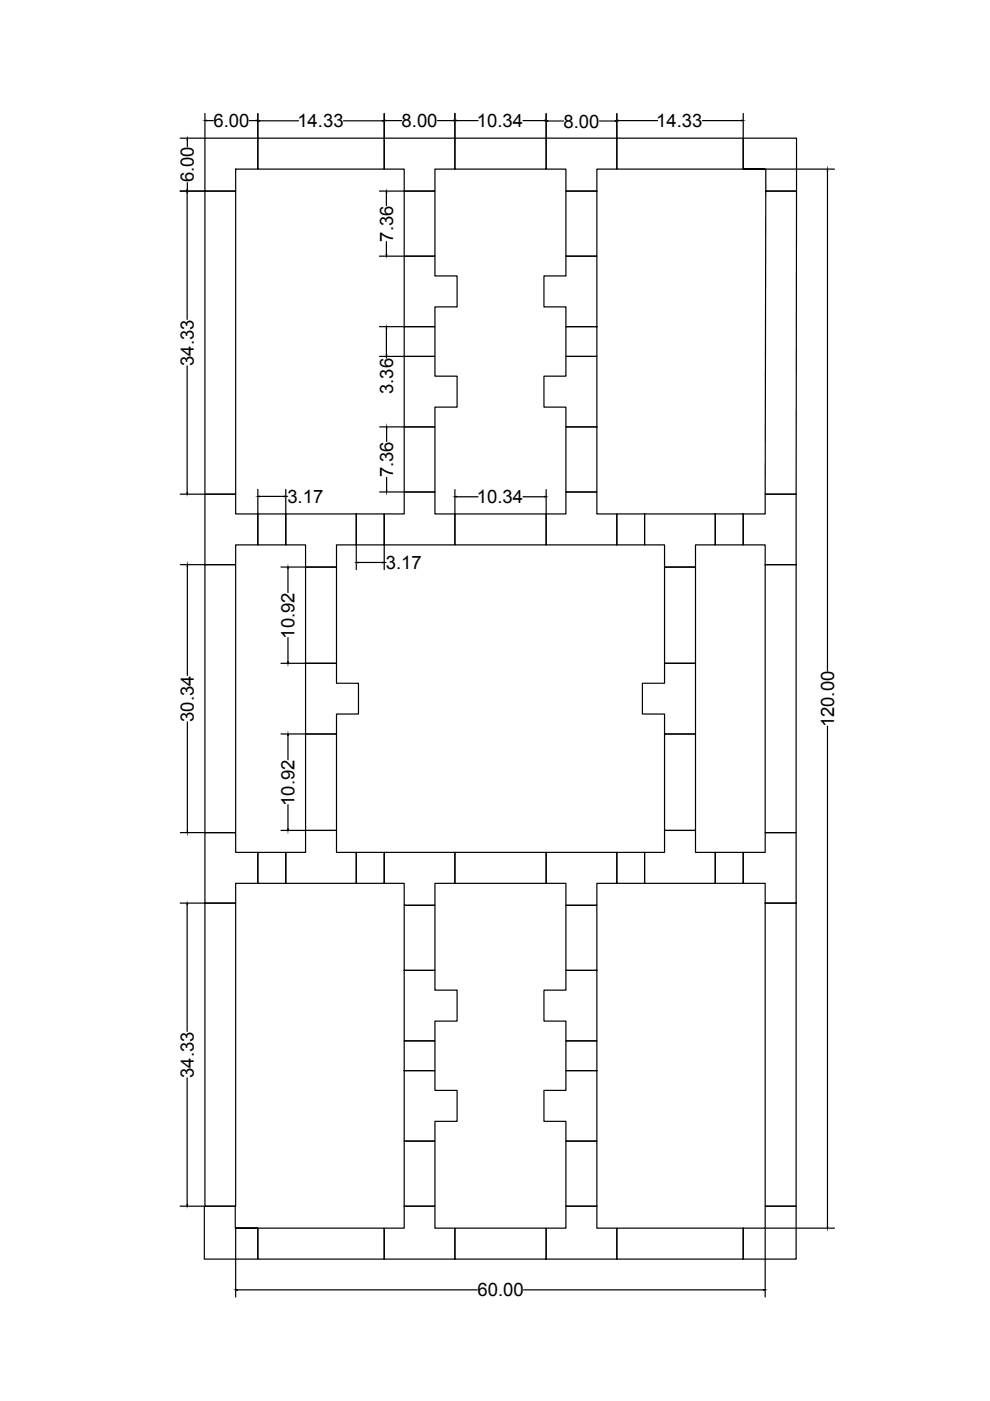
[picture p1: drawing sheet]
<svg xmlns="http://www.w3.org/2000/svg" width="210mm" height="297mm" viewBox="0 0 210 297" stroke-linecap="round" stroke-linejoin="round" font-family="sans-serif">
<!-- layer: 0 -->
<g fill="none" stroke="#000" stroke-width=".25">
<path d="M38.2 29.3h5.1M39.7 29.6v1.5M39.7 38.7v1.5M43.4 29.3h11.3v6.6h-4.7v4.6h-6.6zM43.4 24v5.2M43.8 25.6h1.4M52.8 25.6h1.5M54.7 29.3h26.8v6.6h-26.8zM54.7 24v5.2M55 25.6h8.3M72.8 25.6h8.3M81.5 29.3h14.9v6.6h-4.2v4.6h-6.5v-4.6h-4.2z"/>
<path d="M81.5 24v5.2M81.8 25.6h3.3M92.8 25.6h3.3M96.4 29.3h19.4v6.6h-19.4zM96.4 24v5.2M96.8 25.6h4.6M110.9 25.6h4.6M115.8 29.3h15v6.6h-4.3v4.6h-6.5v-4.6h-4.2zM115.8 24v5.2M116.1 25.7h3.4M127.1 25.7h3.3M130.8 29.3h26.8v6.6h-26.8z"/>
<path d="M130.8 24v5.2M131.1 25.6h8.3M148.9 25.6h8.3M157.6 35.9h4.8v4.6h6.5v-11.2h-11.3v6.6h4.6M157.6 24v5.2M162.4 35.9h14.5M175.4 36.2v106.1M38.2 40.5h5.1M39.7 40.9v26.8M43.4 40.5h6.6v64.3h-6.6zM80.4 40.5h5.2M80.4 54.3h5.2"/>
<path d="M81.9 40.9v2.7M81.9 51.2v2.8M85.7 54.3h6.5v4.2h4.7v6.6h-4.7v4.2h-6.5zM85.7 40.5h6.5v13.8h-6.5zM115.3 58.5h4.7v-4.2h6.5v15h-6.5v-4.2h-4.7zM120 40.5h6.5v13.8h-6.5zM162.4 40.5h6.5l-.1 64.3h-6.6zM39.7 77.6v26.8M80.4 69.3h5.2M80.4 75.6h5.2M81.9 69.6v5.6M81.9 75.6v.3"/>
<path d="M85.7 75.6h6.5v4.2h4.7v6.5h-4.7v4.2h-6.5zM85.7 69.3h6.5v6.3h-6.5zM115.3 79.8h4.7v-4.2h6.5v14.9h-6.5v-4.2h-4.7zM120 69.3h6.5v6.3h-6.5zM80.5 90.5h5.1M82 90.8v2.8M85.7 90.5h6.5v13.8h-6.5zM120 90.5h6.5v13.8h-6.5zM38.2 104.8h5.1M38.2 119.7h5.1M43.4 104.8h6.6v4.2h4.7v6.5h-4.7v4.2h-6.6zM43.4 119.7h6.6v56.8h-6.6z"/>
<path d="M54.7 109h5.9v6.5h-5.9zM54.7 103.8v5.1M55 105.2h5.3M60.6 109h14.9v6.5h-4.2v4.7h-6.5v-4.7h-4.2zM60.6 103.8v5.1M60.6 105.2h.3M75.5 109h6v6.5h-6zM75.5 115.7v5.1M75.9 119.3h5.2M80.5 104.3h5.1M81.5 115.7v5.1M81.5 119.3h.3"/>
<path d="M82 101.2v2.8M85.7 104.3h6.5v4.7h4.2v6.5h-14.9v-6.5h4.2zM96.4 109h19.4v6.5h-19.4zM96.4 103.8v5.1M96.8 105.3h4.6M110.9 105.3h4.6M115.8 103.8v5.1M120 104.3h6.5v4.7h4.3v6.5h-15v-6.5h4.2zM130.8 109h5.9v6.5h-5.9zM136.7 109h15v6.5h-4.2v4.7h-6.6v-4.7h-4.2zM151.7 109h5.9v6.5h-5.9zM157.6 109h4.6v-4.2h6.6v14.9h-6.6v-4.2h-4.6z"/>
<path d="M162.2 119.7h6.6v56.8h-6.6zM39.7 120.1v23.1M59.6 120.2h5.1M61.1 120.5v5.1M61.1 135.2v5.1M64.8 120.2h6.5v20.4h-6.5zM140.9 120.2h6.6v20.4h-6.6zM39.7 153v23.2M59.6 140.6h5.1M59.6 155.6h5.1M61.1 156v5.1M64.8 140.6h6.5v4.3h4.7v6.5h-4.7v4.2h-6.5z"/>
<path d="M64.8 155.6h6.5v20.5h-6.5zM136.2 144.9h4.7v-4.3h6.6v15h-6.6v-4.2h-4.7zM140.9 155.6h6.6v20.5h-6.6zM175.4 154v106.1M38.2 176.5h5.1M43.4 176.5h6.6v4.2h4.7v6.6h-4.7v4.2h-6.6zM59.6 176.1h5.1M61.1 170.6v5.1M64.8 176.1h6.5v4.6h4.2v6.6h-14.9v-6.6h4.2zM140.9 176.1h6.6v4.6h4.2v6.6h-15v-6.6h4.2zM38.2 191.5h5.1M39.7 191.8v26.9"/>
<path d="M43.4 191.5h6.6v64.2h-6.6zM54.7 180.7h5.9v6.6h-5.9zM75.5 180.7h6v6.6h-6zM81.5 180.7h14.9v6.6h-4.2v4.6h-6.5v-4.6h-4.2zM85.7 191.9h6.5v13.8h-6.5zM96.4 180.7h19.4v6.6h-19.4zM115.8 180.7h15v6.6h-4.3v4.6h-6.5v-4.6h-4.2zM120 191.9h6.5v13.8h-6.5zM130.8 180.7h5.9v6.6h-5.9zM151.7 180.7h5.9v6.6h-5.9zM157.6 180.7h4.6v-4.2h6.6v15h-6.6v-4.2h-4.6zM162.2 191.5h6.6v64.2h-6.6z"/>
<path d="M85.7 205.7h6.5v4.2h4.7v6.6h-4.7v4.2h-6.5zM115.3 209.9h4.7v-4.2h6.5v15h-6.5v-4.2h-4.7zM39.7 228.5v26.9M85.7 227h6.5v4.2h4.7v6.5h-4.7v4.2h-6.5zM85.7 220.7h6.5v6.3h-6.5zM115.3 231.2h4.7v-4.2h6.5v14.9h-6.5v-4.2h-4.7zM120 220.7h6.5v6.3h-6.5zM38.2 255.7h5.1M85.7 255.7h6.5v4.7h4.2v6.6h-14.9v-6.6h4.2zM85.7 241.9h6.5v13.8h-6.5zM120 255.7h6.5v4.7h4.3v6.6h-15v-6.6h4.2zM120 241.9h6.5v13.8h-6.5z"/>
<path d="M50 260.4h4.7v6.6h-11.4v-11.3h6.6v4.7h4.8M50 260.5v14.5M50.3 273.5h50.9M54.7 260.4h26.8v6.6h-26.8zM96.4 260.4h19.4v6.6h-19.4zM111 273.5h50.9M130.8 260.4h26.8v6.6h-26.8zM157.6 260.4h4.6v-4.7h6.6v11.3h-11.2zM162.2 260.5v14.5M162.4 260.4h14.5"/>
</g>
<g fill="#000" stroke="#000" stroke-width=".21">
<path d="M39.7 29.3l.1 .3h-.2zM43.4 25.6l.4-.1v.1zM54.3 25.5l.4 .1h-.4zM54.7 25.6h.3v.1zM81.1 25.6h.4l-.4 .1zM81.5 25.6l.3-.1v.1zM96.1 25.5l.3 .1h-.3zM96.4 25.6l.4-.1v.1zM115.5 25.5l.3 .1h-.3zM115.8 25.7l.3-.1v.1zM130.4 25.6l.4 .1h-.4zM130.8 25.6l.3-.1v.1z"/>
<path d="M157.2 25.5l.4 .1h-.4zM175.4 35.9l.1 .3zM39.6 40.2h.2l-.1 .3zM39.7 40.5l.1 .4h-.2zM81.9 40.5l.1 .4h-.1zM81.9 54h.1l-.1 .3zM81.9 69.3l.1 .3h-.1zM81.9 75.2h.1l-.1 .4zM82 90.5v.3zM39.6 104.4h.2l-.1 .4zM54.7 105.2h.3v.1zM60.3 105.2h.3l-.3 .1z"/>
<path d="M75.5 119.3l.4-.1v.1zM81.1 119.2l.4 .1h-.4zM81.9 104l.1 .3zM96.4 105.3l.4-.1v.2zM115.5 105.2l.3 .1-.3 .1zM39.7 119.7l.1 .4zM61.1 120.2v.3zM61 140.3l.1 .3zM61.1 155.6v.4zM39.7 176.2v.3zM61 175.7l.1 .4zM39.7 191.5l.1 .3h-.2z"/>
<path d="M39.6 255.4h.2l-.1 .3zM50 273.5l.3-.1v.2zM161.9 273.4l.3 .1-.3 .1zM175.4 260.1v.3z"/>
</g>
<g font-size="3.9">
<text x="45.3" y="26.9">6.00</text>
<text x="63" y="27">14.33</text>
<text x="85.1" y="26.9">8.00</text>
<text x="101.1" y="26.9">10.34</text>
<text x="119.5" y="27.1">8.00</text>
<text x="139.1" y="26.9">14.33</text>
<text x="41.1" y="38.7" transform="rotate(-90 41.1 38.7)">6.00</text>
<text x="83.3" y="51.2" transform="rotate(-90 83.3 51.2)">7.36</text>
<text x="41.1" y="77.6" transform="rotate(-90 41.1 77.6)">34.33</text>
<text x="83.3" y="83.5" transform="rotate(-90 83.3 83.5)">3.36</text>
<text x="83.4" y="101.2" transform="rotate(-90 83.4 101.2)">7.36</text>
<text x="60.9" y="106.6">3.17</text>
<text x="101.1" y="106.7">10.34</text>
<text x="81.8" y="120.6">3.17</text>
<text x="62.5" y="135.4" transform="rotate(-90 62.5 135.4)">10.92</text>
<text x="41.1" y="153" transform="rotate(-90 41.1 153)">30.34</text>
<text x="176.8" y="154.2" transform="rotate(-90 176.8 154.2)">120.00</text>
<text x="62.5" y="170.9" transform="rotate(-90 62.5 170.9)">10.92</text>
<text x="41.1" y="228.5" transform="rotate(-90 41.1 228.5)">34.33</text>
<text x="101.2" y="274.9">60.00</text>
</g>
</svg>
